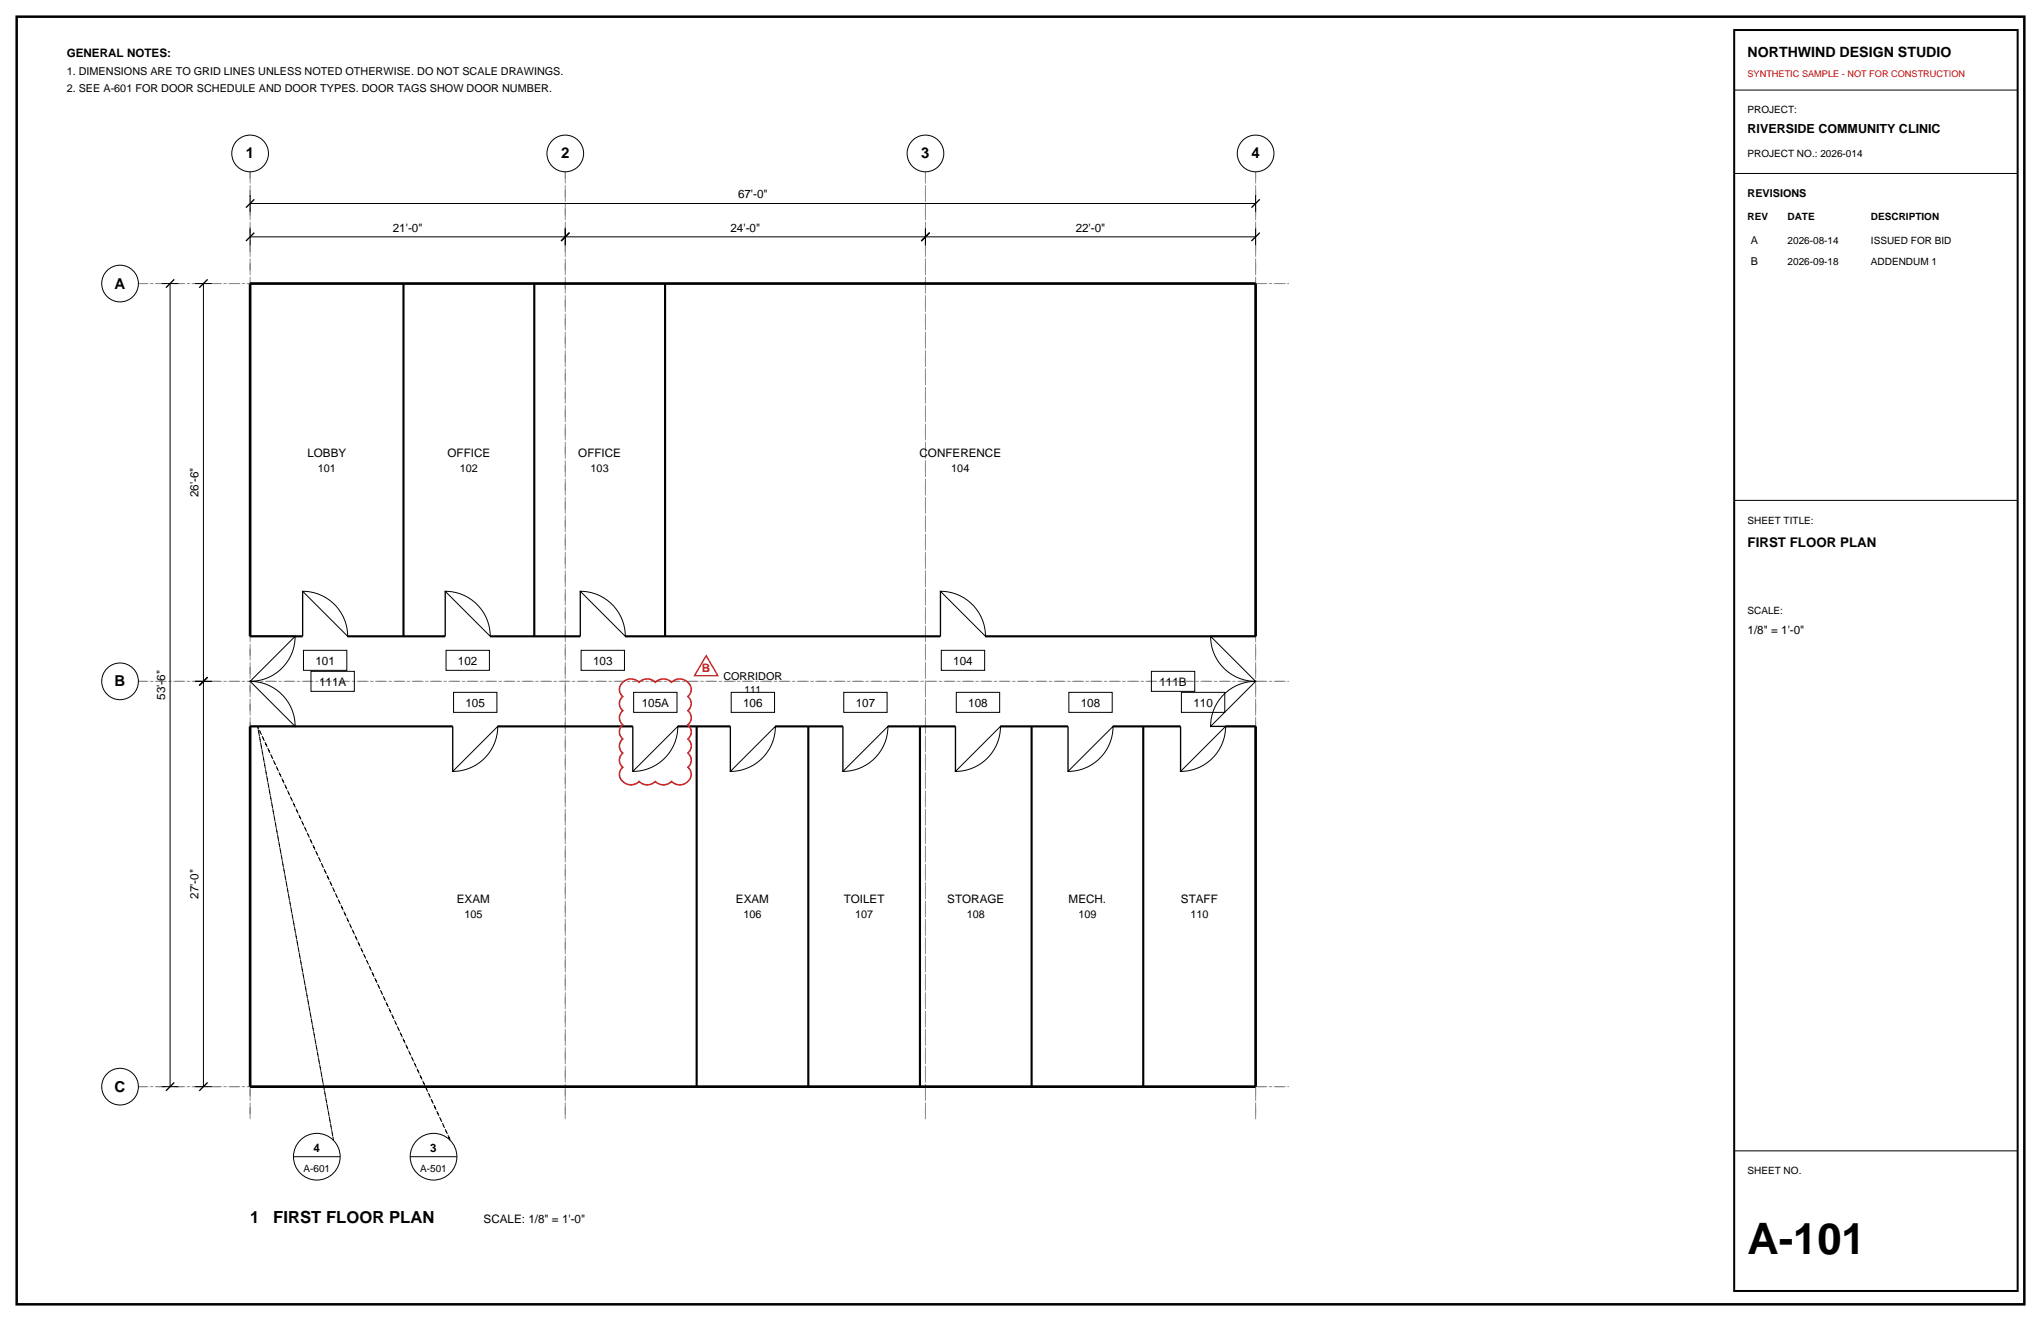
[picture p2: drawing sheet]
<svg xmlns="http://www.w3.org/2000/svg" width="432mm" height="279mm" viewBox="0 0 432 279" stroke-linecap="round" stroke-linejoin="round" font-family="sans-serif">
<path d="M3.5 3.5h424.8v272.4h-424.8z" fill="none" stroke="#000" stroke-width=".53"/>
<path d="M52.9 36.3v200.6zM119.6 36.3v200.6zM195.8 36.3v200.6zM265.6 36.3v200.6zM29.3 60h243.4zM29.3 144.1h243.4zM29.3 229.8h243.4z" fill="none" stroke="#8c8c8c" stroke-width=".21" stroke-dasharray="2.1 .7 .4 .7" stroke-linecap="butt"/>
<g fill="none" stroke="#000" stroke-width=".21">
<path d="M366.9 19.1h60zM366.9 36.7h60zM34.2 60h3.5zM36 60v169.8zM41.3 60h3.5zM43 60v84.1zM52.9 50.1h66.7zM52.9 48.3v3.6zM52.9 43h212.7zM52.9 41.3v3.5zM119.6 48.3v3.6zM119.6 50.1h76.2z"/>
<path d="M195.8 48.3v3.6zM195.8 50.1h69.8zM265.6 48.3v3.6zM265.6 41.3v3.5zM366.9 105.8h60zM62.4 134.6a9.5 9.5 0 0 1-9.5 9.5zM64 125.1a9.5 9.5 0 0 1 9.6 9.5zM64.2 137.5h9.2v4.3h-9.2zM94.2 125.1a9.5 9.5 0 0 1 9.5 9.5zM94.4 137.5h9.1v4.3h-9.1zM122.8 125.1a9.5 9.5 0 0 1 9.5 9.5zM122.9 137.5h9.2v4.3h-9.2z"/>
<path d="M199 125.1a9.5 9.5 0 0 1 9.5 9.5zM199.1 137.5h9.2v4.3h-9.2zM256.1 134.6l9.5 9.5a9.5 9.5 0 0 1-9.5-9.5zM41.3 144.1h3.5zM43 144.1v85.7zM52.9 144.1a9.5 9.5 0 0 1 9.5 9.5zM65.8 142h9.2v4.2h-9.2zM96 146.4h9.1v4.3h-9.1zM105.3 153.6a9.5 9.5 0 0 1-9.5 9.6zM134.1 146.4h9.1v4.3h-9.1zM143.4 153.6a9.5 9.5 0 0 1-9.5 9.6zM154.7 146.4h9.2v4.3h-9.2z"/>
<path d="M164 153.6a9.5 9.5 0 0 1-9.5 9.6zM178.5 146.4h9.2v4.3h-9.2zM187.9 153.6a9.5 9.5 0 0 1-9.6 9.6zM202.3 146.4h9.2v4.3h-9.2zM211.7 153.6a9.5 9.5 0 0 1-9.6 9.6zM226.1 146.4h9.2v4.3h-9.2zM235.5 153.6a9.5 9.5 0 0 1-9.5 9.6zM243.6 142h9.2v4.2h-9.2zM249.9 146.4h9.2v4.3h-9.2zM258.5 147.3a9.5 9.5 0 0 1 7.1-3.2l-9.5 9.5a9.5 9.5 0 0 1 2.4-6.3zM259.3 153.6a9.5 9.5 0 0 1-9.5 9.6zM34.2 229.8h3.5z"/>
<path d="M41.3 229.8h3.5zM62.1 244.7h9.9zM86.8 244.7h9.9zM366.9 243.4h60z"/>
<circle cx="52.9" cy="32.5" r="3.9"/>
<circle cx="119.6" cy="32.5" r="3.9"/>
<circle cx="195.8" cy="32.5" r="3.9"/>
<circle cx="265.6" cy="32.5" r="3.9"/>
<circle cx="25.4" cy="60" r="3.9"/>
<circle cx="25.4" cy="144.1" r="3.9"/>
<circle cx="25.4" cy="229.8" r="3.9"/>
<circle cx="67" cy="244.7" r="4.9"/>
<circle cx="91.7" cy="244.7" r="4.9"/>
</g>
<g fill="none" stroke="#000" stroke-width=".28">
<path d="M52 51l1.8-1.8zM52 43.9l1.8-1.7zM118.7 51l1.8-1.8zM194.9 51l1.8-1.8zM264.8 51l1.7-1.8zM264.8 43.9l1.7-1.7zM35.1 60.9l1.8-1.8zM42.2 60.9l1.7-1.8zM52.9 134.6h9.5zM64 125.1v9.5zM94.2 125.1v9.5zM122.8 125.1v9.5z"/>
<path d="M199 125.1v9.5zM256.1 134.6h9.5zM42.2 145l1.7-1.8zM52.9 153.6h9.5zM95.8 153.6v9.6zM133.9 153.6v9.6zM154.5 153.6v9.6zM178.3 153.6v9.6zM202.1 153.6v9.6zM226 153.6v9.6zM249.8 153.6v9.6zM256.1 153.6h9.5z"/>
<path d="M35.1 230.7l1.8-1.7zM42.2 230.7l1.7-1.7z"/>
</g>
<path d="M52.9 60h212.7zM52.9 60v74.6zM265.6 60v74.6zM52.9 153.6v76.2zM265.6 153.6v76.2zM52.9 229.8h212.7z" fill="none" stroke="#000" stroke-width=".56"/>
<g fill="none" stroke="#000" stroke-width=".45">
<path d="M85.4 60v74.6zM113 60v74.6zM140.7 60v74.6zM52.9 134.6h11.1zM73.6 134.6h20.6zM103.7 134.6h19.1zM132.3 134.6h66.7zM208.5 134.6h57.1zM52.9 153.6h42.9zM105.3 153.6h28.6zM143.4 153.6h11.1zM147.4 153.6v76.2z"/>
<path d="M164 153.6h14.3zM171 153.6v76.2zM187.9 153.6h14.2zM194.6 153.6v76.2zM211.7 153.6h14.3zM218.3 153.6v76.2zM235.5 153.6h14.3zM241.9 153.6v76.2zM259.3 153.6h6.3z"/>
</g>
<path d="M54.5 153.6l16.1 87.5zM54.5 153.6l40.7 87.5z" fill="none" stroke="#000" stroke-width=".21" stroke-dasharray=".7 .7" stroke-linecap="butt"/>
<path d="M366.9 6.4h60v266.6h-60z" fill="none" stroke="#000" stroke-width=".42"/>
<path d="M131.8 144.3a2.41 2.41 0 0 1 3.4 0 2.41 2.41 0 0 1 3.4 0 2.41 2.41 0 0 1 3.5 0 2.39 2.39 0 0 1 2.8-.5 2.39 2.39 0 0 1 1.3 2.6l-.7 .9a1.91 1.91 0 0 1 0 3 1.91 1.91 0 0 1 0 3 1.91 1.91 0 0 1 0 3 1.91 1.91 0 0 1 0 3 1.91 1.91 0 0 1 0 3 2.23 2.23 0 0 1 .3 2.8 2.23 2.23 0 0 1-2.8 .8l-.9-.6a2.41 2.41 0 0 1-3.5 0 2.41 2.41 0 0 1-3.4 0 2.39 2.39 0 0 1-2.8 .5 2.39 2.39 0 0 1-1.3-2.6l.7-.9a1.91 1.91 0 0 1 0-3 1.91 1.91 0 0 1 0-3 1.91 1.91 0 0 1 0-3 1.91 1.91 0 0 1 0-3 1.91 1.91 0 0 1 0-3 1.91 1.91 0 0 1 0-3z" fill="none" stroke="#d90d0d" stroke-width=".32"/>
<path d="M149.4 138.7l2.5 4.2h-5z" fill="none" stroke="#d90d0d" stroke-width=".28"/>
<text font-size="9.2" x="369.7" y="265.3">A-101</text>
<g font-size="3.5">
<text x="52.9" y="258.8">1</text>
<text x="57.8" y="258.8">FIRST FLOOR PLAN</text>
</g>
<g font-size="3.2">
<text x="52" y="33.5">1</text>
<text x="118.7" y="33.5">2</text>
<text x="194.9" y="33.5">3</text>
<text x="264.8" y="33.5">4</text>
<text x="24.3" y="61">A</text>
<text x="24.3" y="145.2">B</text>
<text x="24.3" y="230.9">C</text>
</g>
<text font-size="3" x="369.7" y="12">NORTHWIND DESIGN STUDIO</text>
<text font-size="2.8" x="369.7" y="115.7">FIRST FLOOR PLAN</text>
<text font-size="2.6" x="369.7" y="28.2">RIVERSIDE COMMUNITY CLINIC</text>
<g font-size="2.5">
<text x="14.1" y="12">GENERAL NOTES:</text>
<text x="156.1" y="42">67'-0&quot;</text>
<text x="83.1" y="49">21'-0&quot;</text>
<text x="154.5" y="49">24'-0&quot;</text>
<text x="227.6" y="49">22'-0&quot;</text>
<text x="65" y="96.6">LOBBY</text>
<text x="94.7" y="96.6">OFFICE</text>
<text x="122.3" y="96.6">OFFICE</text>
<text x="194.5" y="96.6">CONFERENCE</text>
<text x="42" y="105.2" transform="rotate(-90 42 105.2)">26'-6&quot;</text>
<text x="369.7" y="134.1">1/8&quot; = 1'-0&quot;</text>
<text x="66.7" y="140.5">101</text>
<text x="96.9" y="140.5">102</text>
<text x="125.5" y="140.5">103</text>
<text x="201.7" y="140.5">104</text>
<text x="34.9" y="148" transform="rotate(-90 34.9 148)">53'-6&quot;</text>
<text x="67.5" y="145">111A</text>
<text x="98.5" y="149.4">105</text>
<text x="135.8" y="149.4">105A</text>
<text x="157.2" y="149.4">106</text>
<text x="181" y="149.4">107</text>
<text x="204.8" y="149.4">108</text>
<text x="228.7" y="149.4">108</text>
<text x="245.3" y="145">111B</text>
<text x="252.5" y="149.4">110</text>
<text x="42" y="190.1" transform="rotate(-90 42 190.1)">27'-0&quot;</text>
<text x="96.7" y="191">EXAM</text>
<text x="155.7" y="191">EXAM</text>
<text x="178.5" y="191">TOILET</text>
<text x="200.4" y="191">STORAGE</text>
<text x="226.1" y="191">MECH.</text>
<text x="249.8" y="191">STAFF</text>
<text x="66.3" y="243.6">4</text>
<text x="91" y="243.6">3</text>
<text x="102.3" y="258.8">SCALE: 1/8&quot; = 1'-0&quot;</text>
</g>
<text font-size="2.5" fill="#d90d0d" x="148.5" y="142.2">B</text>
<g font-size="2.3">
<text x="14.1" y="15.9">1. DIMENSIONS ARE TO GRID LINES UNLESS NOTED OTHERWISE. DO NOT SCALE DRAWINGS.</text>
<text x="14.1" y="19.4">2. SEE A-601 FOR DOOR SCHEDULE AND DOOR TYPES. DOOR TAGS SHOW DOOR NUMBER.</text>
<text x="369.7" y="41.6">REVISIONS</text>
<text x="370.4" y="51.5">A</text>
<text x="370.4" y="56.1">B</text>
<text x="67.2" y="99.7">101</text>
<text x="97.3" y="99.7">102</text>
<text x="125" y="99.7">103</text>
<text x="201.3" y="99.7">104</text>
<text x="153" y="143.8">CORRIDOR</text>
<text x="98.2" y="194.2">105</text>
<text x="157.3" y="194.2">106</text>
<text x="180.9" y="194.2">107</text>
<text x="204.5" y="194.2">108</text>
<text x="228.1" y="194.2">109</text>
<text x="251.8" y="194.2">110</text>
</g>
<g font-size="2.1">
<text x="369.7" y="24">PROJECT:</text>
<text x="369.7" y="33.2">PROJECT NO.: 2026-014</text>
<text x="369.7" y="46.6">REV</text>
<text x="378.2" y="46.6">DATE</text>
<text x="395.8" y="46.6">DESCRIPTION</text>
<text x="378.2" y="51.5">2026-08-14</text>
<text x="395.8" y="51.5">ISSUED FOR BID</text>
<text x="378.2" y="56.1">2026-09-18</text>
<text x="395.8" y="56.1">ADDENDUM 1</text>
<text x="369.7" y="110.8">SHEET TITLE:</text>
<text x="369.7" y="129.8">SCALE:</text>
<text x="157.5" y="146.6">111</text>
<text x="64.2" y="247.8">A-601</text>
<text x="88.9" y="247.8">A-501</text>
<text x="369.7" y="248.4">SHEET NO.</text>
</g>
<text font-size="1.9" fill="#d90d0d" x="369.7" y="16.2">SYNTHETIC SAMPLE - NOT FOR CONSTRUCTION</text>
</svg>
